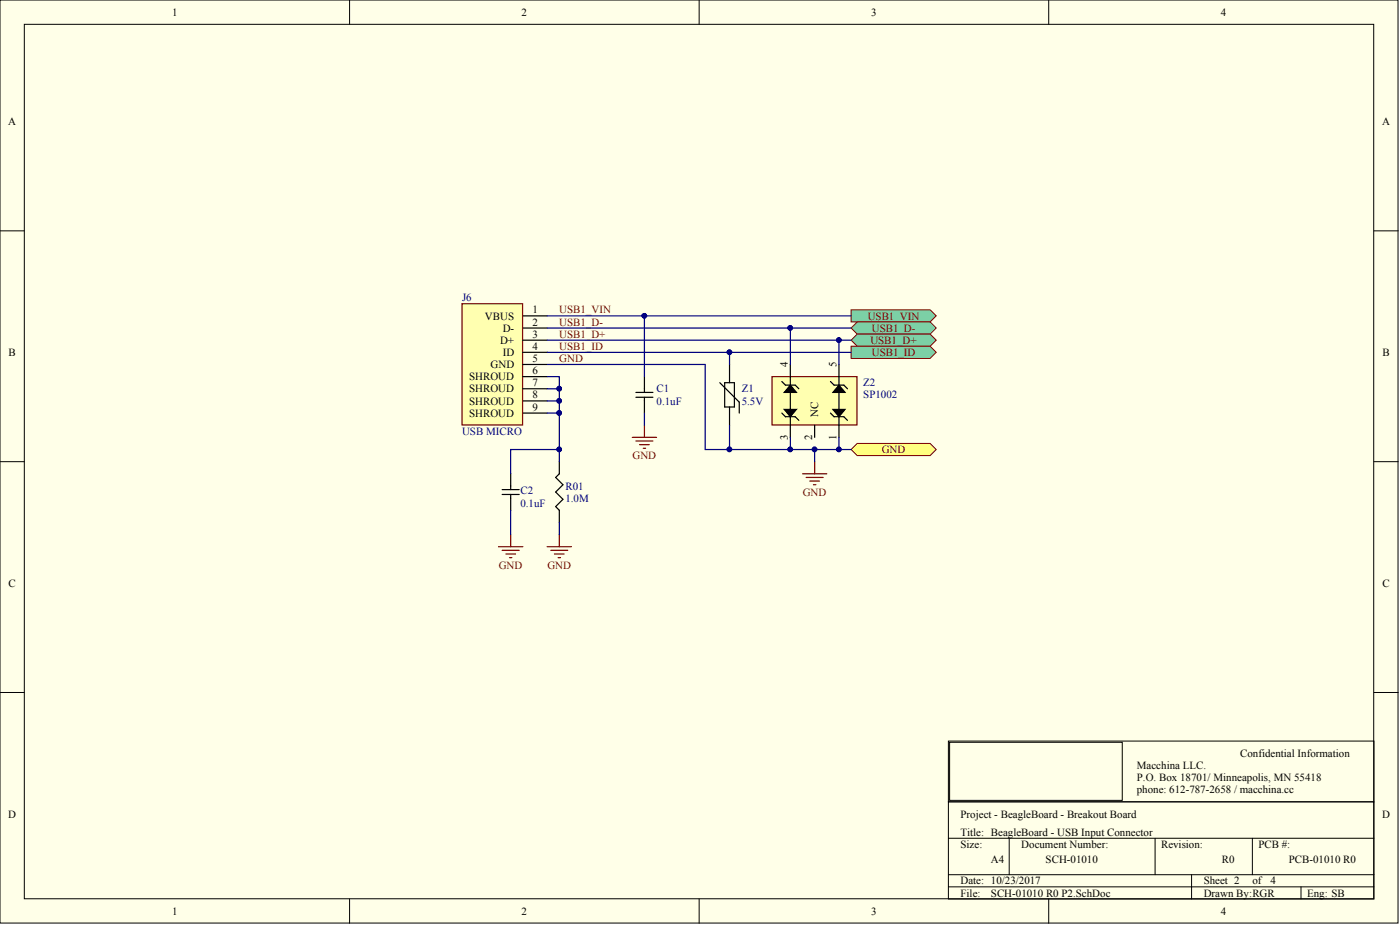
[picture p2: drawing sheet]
<svg xmlns="http://www.w3.org/2000/svg" width="292mm" height="193mm" viewBox="0 0 292 193" stroke-linecap="round" stroke-linejoin="round" font-family="sans-serif">
<g fill="#ffffe8" stroke="#000" stroke-width=".21">
<path d="M0 0h291.7v192.6h-291.7z"/>
<path d="M5.1 5.1h281.5v182.4h-281.5z"/>
</g>
<g fill="none" stroke="#000" stroke-width=".21">
<path d="M72.9 0v5.1M145.9 0v5.1M218.8 0v5.1M0 48.2h5.1M286.7 48.2h5M0 96.3h5.1M286.7 96.3h5M0 144.5h5.1M197.9 154.6h88.8v12.7h-88.8zM198.1 154.9h36.1v12.1h-36.1zM286.7 144.5h5M197.9 167.3h88.8v20.2h-88.8z"/>
<path d="M197.9 174.9h88.8M210.6 174.9v7.6M241 174.9v7.6M261.3 174.9v7.6M72.9 187.5v5.1M145.9 187.5v5.1M197.9 182.5h88.8M197.9 185h88.8M218.8 187.5v5.1M248.6 182.5v5M271.4 185v2.5"/>
</g>
<path d="M131.9 91.2h5.1M132.7 92h3.5M133.4 92.8h2.1M134.2 93.5h.5M134.5 88.7v2.5" fill="none" stroke="#800000" stroke-width=".25"/>
<path d="M161.1 78.6h17.7v10.1h-17.7z" fill="#ffffb0" stroke="#800000" stroke-width=".25"/>
<g fill="none" stroke="#000" stroke-width=".25">
<path d="M134.5 78.6v3.3M150.2 79.8l4 4.1v2.3M151.2 79.8h2v5.1h-2zM152.2 76v3.8M163.1 79.6l.8 .7h2l.8 .8M164.9 76v15.2M173.3 79.6l.7 .7h2.1l.7 .8M175 76v15.2M106.5 98.8v3.3M116.7 96.3v2.5l-.8 .8 1.6 1.5-1.6 1.5 1.6 1.6-1.6 1.5 .8 .7v2.6M132.7 82.9h3.5M132.7 81.9h3.5"/>
<path d="M134.5 82.9v3.3M152.2 84.9v3.8M163.1 86.2l.8 .7h2l.8 .8M163.6 85.4h2.6l-1.3 1.5zM164.9 80.3l1.3 1.6h-2.6zM170 88.7v2.5M173.3 86.2l.7 .7h2.1l.7 .8M173.8 85.4h2.5l-1.3 1.5zM175 80.3l1.3 1.6h-2.5zM104.8 102.1h3.5M104.8 103.2h3.5M106.5 103.2v3.2"/>
</g>
<path d="M163.6 85.4h2.6l-1.3 1.5zM164.9 80.3l1.3 1.6h-2.6zM173.8 85.4h2.5l-1.3 1.5zM175 80.3l1.3 1.6h-2.5z" fill="#000"/>
<path d="M167.4 98.8h5.1M168.2 99.6h3.5M170 96.3v2.5M114.2 114.1h5M114.9 114.8h3.6M115.7 115.6h2M116.4 116.3h.6M116.7 111.5v2.6M169 100.4h2M169.7 101.1h.5" fill="none" stroke="#800000" stroke-width=".25"/>
<path d="M96.4 63.4h12.6v25.3h-12.6z" fill="#ffffb0" stroke="#800000" stroke-width=".25"/>
<path d="M109.1 76h5.1M109.1 65.9h5.1M109.1 68.4h5.1M109.1 71h5.1M109.1 73.5h5.1M109.1 78.6h5.1M109.1 81.1h5.1M109.1 83.6h5.1M109.1 86.2h5.1" fill="none" stroke="#000" stroke-width=".25"/>
<g fill="#7cd0a6" stroke="#800000" stroke-width=".21">
<path d="M177.6 64.6h16.5l1.2 1.3-1.2 1.3h-16.5z" fill-rule="evenodd"/>
<path d="M177.6 68.4l1.2-1.2h15.3l1.2 1.2-1.2 1.3h-15.3z" fill-rule="evenodd"/>
<path d="M177.6 71l1.2-1.3h15.3l1.2 1.3-1.2 1.2h-15.3z" fill-rule="evenodd"/>
<path d="M177.6 72.2h16.5l1.2 1.3-1.2 1.3h-16.5z" fill-rule="evenodd"/>
</g>
<path d="M177.6 93.8l1.2-1.3h15.3l1.2 1.3-1.2 1.2h-15.3z" fill-rule="evenodd" fill="#ffff80" stroke="#800000" stroke-width=".21"/>
<path d="M104 114.1h5.1M104.8 114.8h3.5M105.5 115.6h2.1M106.3 116.3h.5M106.5 111.5v2.6" fill="none" stroke="#800000" stroke-width=".25"/>
<g fill="none" stroke="#000080" stroke-width=".25">
<path d="M114.2 76h32.9v17.8h30.5M114.2 78.6h2.5v17.7M114.2 73.5h63.4M114.2 68.4h63.4M114.2 71h63.4M114.2 65.9h63.4M134.5 65.9v12.7M152.2 73.5v2.5M164.9 68.4v7.6M175 71v5M114.2 81.1h2.5M114.2 83.6h2.5"/>
<path d="M114.2 86.2h2.5M116.7 93.8h-10.2v5M134.5 86.2v2.5M152.2 88.7v5.1M164.9 91.2v2.6M170 93.8v2.5M175 91.2v2.6M106.5 106.4v5.1M116.7 109v2.5"/>
</g>
<g fill="#000080" stroke="#000080" stroke-width=".21">
<circle cx="152.2" cy="73.5" r=".48"/>
<circle cx="164.9" cy="68.4" r=".48"/>
<circle cx="175" cy="70.9" r=".48"/>
<circle cx="134.4" cy="65.9" r=".48"/>
<circle cx="152.2" cy="93.8" r=".48"/>
<circle cx="164.9" cy="93.8" r=".48"/>
<circle cx="169.9" cy="93.8" r=".48"/>
<circle cx="175" cy="93.8" r=".48"/>
<circle cx="116.7" cy="81.1" r=".48"/>
<circle cx="116.7" cy="83.6" r=".48"/>
<circle cx="116.7" cy="86.1" r=".48"/>
<circle cx="116.7" cy="93.8" r=".48"/>
</g>
<g font-size="2.3">
<text x="35.9" y="3.3">1</text>
<text x="108.8" y="3.3">2</text>
<text x="181.8" y="3.3">3</text>
<text x="254.7" y="3.3">4</text>
<text x="1.7" y="26.1">A</text>
<text x="288.4" y="26.1">A</text>
<text x="111.1" y="65.4">1</text>
<text x="101.2" y="66.7">VBUS</text>
<text x="104.3" y="71.7">D+</text>
<text x="104.9" y="69.2">D-</text>
<text x="111.1" y="67.9">2</text>
<text x="111.1" y="70.5">3</text>
<text x="1.8" y="74.3">B</text>
<text x="102.4" y="76.8">GND</text>
<text x="104.9" y="74.3">ID</text>
<text x="111.1" y="75.5">5</text>
<text x="111.1" y="73">4</text>
<text x="164.4" y="76.5" transform="rotate(-90 164.4 76.5)">4</text>
<text x="174.5" y="76.5" transform="rotate(-90 174.5 76.5)">5</text>
<text x="288.4" y="74.3">B</text>
<text x="97.9" y="79.3">SHROUD</text>
<text x="97.9" y="81.9">SHROUD</text>
<text x="111.1" y="78.1">6</text>
<text x="111.1" y="80.6">7</text>
<text x="111.1" y="83.1">8</text>
<text x="97.9" y="84.4">SHROUD</text>
<text x="97.9" y="86.9">SHROUD</text>
<text x="111.1" y="85.7">9</text>
<text x="170.7" y="86.9" transform="rotate(-90 170.7 86.9)">NC</text>
<text x="164.4" y="91.9" transform="rotate(-90 164.4 91.9)">3</text>
<text x="169.5" y="91.9" transform="rotate(-90 169.5 91.9)">2</text>
<text x="174.5" y="91.9" transform="rotate(-90 174.5 91.9)">1</text>
<text x="1.8" y="122.4">C</text>
<text x="288.4" y="122.4">C</text>
<text x="237.2" y="160.4">Macchina LLC.</text>
<text x="258.8" y="157.9">Confidential Information</text>
<text x="237.2" y="165.5">phone: 612-787-2658 / macchina.cc</text>
<text x="237.2" y="163">P.O. Box 18701/ Minneapolis, MN 55418</text>
<text x="1.7" y="170.6">D</text>
<text x="200.4" y="170.6">Project - BeagleBoard - Breakout Board</text>
<text x="288.4" y="170.6">D</text>
<text x="200.4" y="174.4">Title: BeagleBoard - USB Input Connector</text>
<text x="200.4" y="176.9">Size:</text>
<text x="206.8" y="179.9">A4</text>
<text x="213.1" y="176.9">Document Number:</text>
<text x="218.2" y="179.9">SCH-01010</text>
<text x="242.2" y="176.9">Revision:</text>
<text x="255" y="179.9">R0</text>
<text x="262.6" y="176.9">PCB #:</text>
<text x="268.9" y="179.9">PCB-01010 R0</text>
<text x="200.4" y="184.5">Date: 10/23/2017</text>
<text x="251.1" y="184.5">Sheet 2</text>
<text x="261.3" y="184.5">of</text>
<text x="265.1" y="184.5">4</text>
<text x="35.9" y="190.8">1</text>
<text x="108.8" y="190.8">2</text>
<text x="181.8" y="190.8">3</text>
<text x="200.4" y="187">File:</text>
<text x="206.8" y="187">SCH-01010 R0 P2.SchDoc</text>
<text x="251.1" y="187">Drawn By:RGR</text>
<text x="254.7" y="190.8">4</text>
<text x="272.7" y="187">Eng: SB</text>
</g>
<g font-size="2.3" fill="#000080">
<text x="96.4" y="62.9">J6</text>
<text x="137" y="81.9">C1</text>
<text x="154.7" y="81.9">Z1</text>
<text x="180.1" y="80.6">Z2</text>
<text x="180.1" y="83.1">SP1002</text>
<text x="137" y="84.4">0.1uF</text>
<text x="154.7" y="84.4">5.5V</text>
<text x="96.4" y="90.7">USB MICRO</text>
<text x="108.6" y="103.2">C2</text>
<text x="108.6" y="105.7">0.1uF</text>
<text x="118" y="102.1">R01</text>
<text x="118" y="104.7">1.0M</text>
</g>
<g font-size="2.3" fill="#800000">
<text x="116.7" y="65.4">USB1_VIN</text>
<text x="116.7" y="70.5">USB1_D+</text>
<text x="116.7" y="67.9">USB1_D-</text>
<text x="181" y="66.7">USB1_VIN</text>
<text x="181.6" y="71.7">USB1_D+</text>
<text x="181.9" y="69.2">USB1_D-</text>
<text x="116.7" y="73">USB1_ID</text>
<text x="116.7" y="75.5">GND</text>
<text x="181.9" y="74.3">USB1_ID</text>
<text x="132" y="95.8">GND</text>
<text x="184" y="94.5">GND</text>
<text x="167.5" y="103.4">GND</text>
<text x="104.1" y="118.6">GND</text>
<text x="114.2" y="118.6">GND</text>
</g>
</svg>
